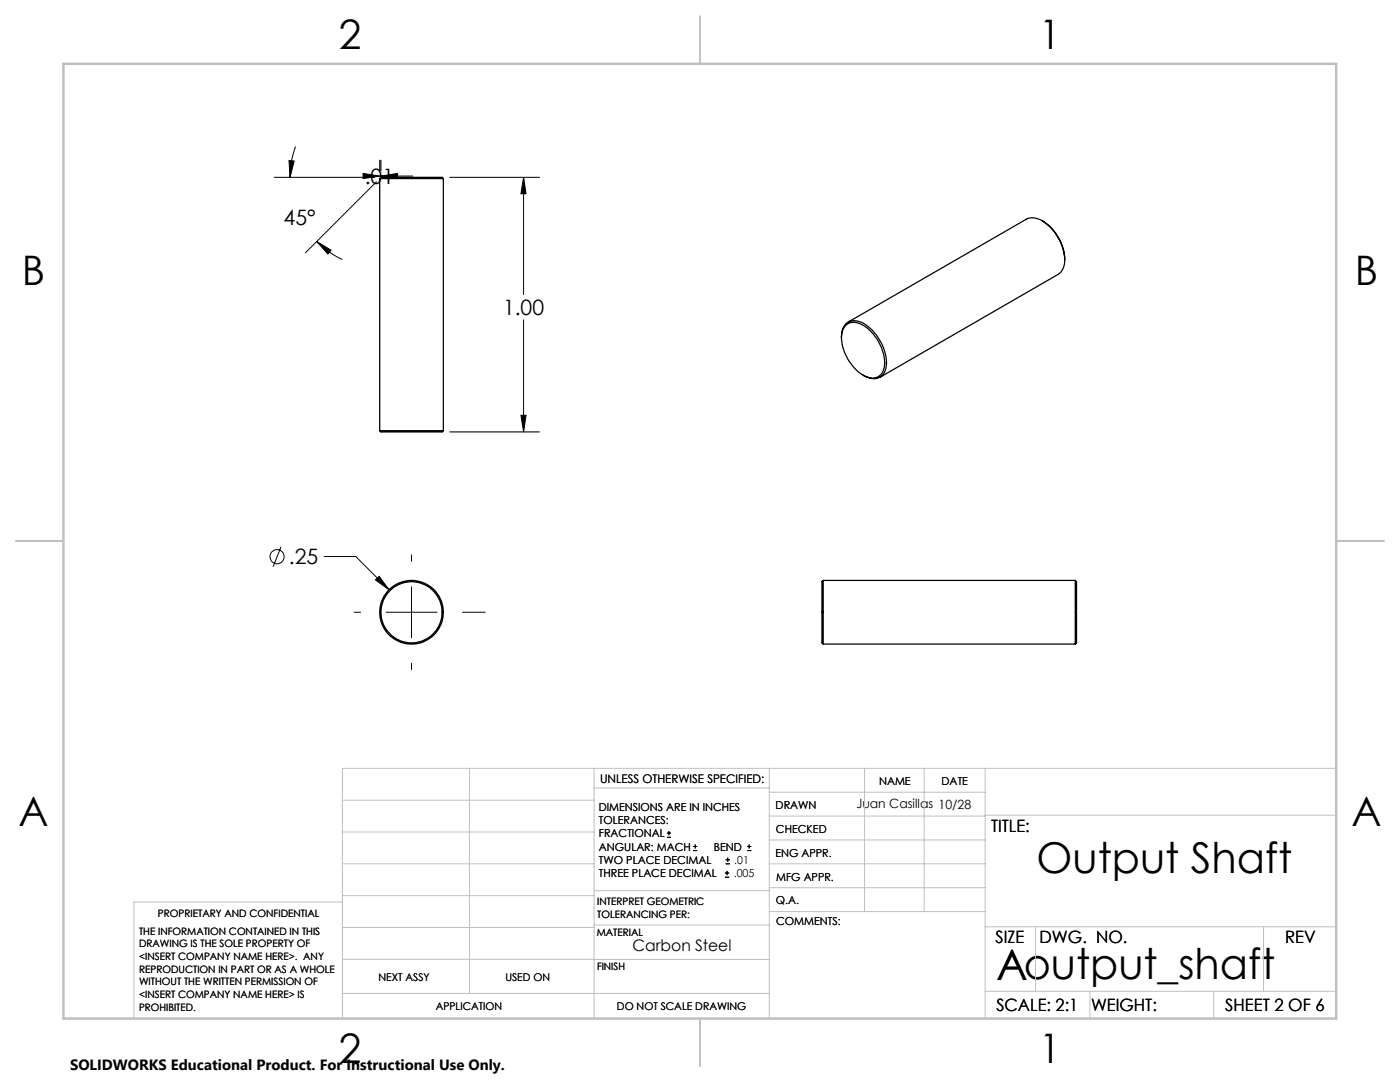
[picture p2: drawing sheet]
<svg xmlns="http://www.w3.org/2000/svg" width="279mm" height="216mm" viewBox="0 0 279 216" stroke-linecap="round" stroke-linejoin="round" font-family="sans-serif">
<g fill="none" stroke="#000" stroke-width=".25">
<path d="M75.8 35.6h12.7M75.8 35.6a1.42 1.42 0 0 1 1.4-.2h10.1a1.18 1.18 0 0 1 1.2 .2M75.8 35.6v50.3M88.5 35.6v50.3M208 44.1a9.5 9.5 0 0 1 4.5 7.7M212.5 51.8a9.6 9.6 0 0 0-5.4-8.1 2.73 2.73 0 0 0-2.3 0l-35.5 20.6M212.5 51.8a3.2 3.2 0 0 1-1.3 3l-35.6 20.5M167.9 67.4a2.89 2.89 0 0 1 2.4-3.4 6.6 6.6 0 0 1 5.1 3.6 7.3 7.3 0 0 1 1.1 6.8 2.82 2.82 0 0 1-4.2 .5M168.6 65.2a2.82 2.82 0 0 1 4-.1 9.4 9.4 0 0 1 3.9 8 2.48 2.48 0 0 1-3.9 1.9 9.1 9.1 0 0 1-4.6-8.4l.1-.6zM75.8 85.9h12.7M75.8 85.9a1.42 1.42 0 0 0 1.4 .3h10.1a1.18 1.18 0 0 0 1.2-.3M164.3 115.8v12.7"/>
<path d="M164.3 115.8a1.42 1.42 0 0 0-.3 1.4v9.9a1.69 1.69 0 0 0 .3 1.4M164.3 115.8h50.3M214.6 115.8v12.7M214.6 115.8a1.42 1.42 0 0 1 .2 1.4v9.9a1.69 1.69 0 0 1-.2 1.4M164.3 128.5h50.3"/>
<circle cx="82.1" cy="122.2" r="6.3"/>
<circle cx="82.1" cy="122.2" r="6.1"/>
</g>
<g fill="none" stroke="#000" stroke-width=".2">
<path d="M54.7 35.4h20.1M57.7 32l1 .1-.8 3.3zM59 29.2a17.9 17.9 0 0 0-1.1 6.2M72.5 34.6l3.3 .5-3.3 .5zM75.1 36.3l-14.1 14.1M75.8 35.1h.1M75.8 32v2.1M76 35.1l3.3-.5v1zM76 32v2.1M76 35.1h6.4M89.7 35.4h18M104.5 35.4l.5 3.3h-1z"/>
<path d="M104.5 35.4v23.4M63.2 48.2l2.9 1.7-.7 .8zM63.2 48.2a18.6 18.6 0 0 0 5.1 3.6M104.5 63.8v22.4M89.7 86.2h18M104 82.9h1l-.5 3.3zM56.1 109.1l-1.6 4M64.7 111.1h6.3l6.6 6.6M74.9 115.7l.8-.7 1.9 2.7zM82.1 110.7v1.3M82.1 117.1v10.1M70.7 122.2h1.3"/>
<path d="M77 122.2h10.2M82.1 132.3v1.3M92.3 122.2h4.5M133.1 167.1h.8M133.1 166.2h.8M133.5 165.8v.9M138.3 169.7h.8M138.3 168.9h.8M138.7 168.5v.8M144.7 175h.8M144.7 174.2h.8M144.8 172.4h.9"/>
<path d="M144.8 171.6h.9M145.1 173.8v.8M145.2 171.1v.9M149.1 169.7h.8M149.1 168.9h.8M149.5 168.5v.8"/>
<circle cx="55.3" cy="111.1" r="1.41"/>
</g>
<g fill="none" stroke="#c0c0c0" stroke-width=".2">
<path d="M68.3 159.7h50.3M93.7 153.3v44.9M118.6 153.3v49.9M118.6 157.2h34.9M153.5 153.3v49.9M153.5 158.1h43.1M172.5 153.3v28.6M184.4 153.3v28.6M196.6 153.3v49.9M266.7 153.3h-198.4v49.9M68.3 178.7h50.3M68.3 172.4h50.3"/>
<path d="M68.3 166h50.3M68.3 180h-41.6v23.2M118.6 177.7h35M153.5 167.6h43.1M153.5 162.8h43.1M153.5 172.4h43.1M153.5 177.1h43.1M196.6 162.7h70.1M68.3 198.2h85.2M68.3 191.4l85.2 .1M68.3 185.1h50.3M118.6 184.6h35"/>
<path d="M153.6 181.9h43M196.6 197.8h70.1M196.6 184.9h70.1M206.7 184.9v12.9M217.5 197.8v5.4M242.2 197.8v5.4M252.2 184.9v12.9"/>
</g>
<path d="M139.7 3.2v9.5M3.1 107.9h9.6M266.7 107.9h9.5M139.7 203.2v9.6" fill="none" stroke="#c0c0c0" stroke-width=".25"/>
<path d="M12.7 12.7h254v190.5h-254z" fill="none" stroke="#c0c0c0" stroke-width=".5"/>
<path d="M74.9 115.7l2.7 2-1.9-2.7zM104.5 35.4l.5 3.3h-1zM104 82.9h1l-.5 3.3zM76 35.1l3.3-.5v1zM72.5 34.6l3.3 .5-3.3 .5zM57.7 32l1 .1-.8 3.3zM63.2 48.2l2.9 1.7-.7 .8z" fill="#000"/>
<g font-size="8.5">
<text x="206.9" y="174.2">Output Shaft</text>
<text x="198.9" y="195.5">Aoutput_shaft</text>
<text x="198.9" y="195.5">A</text>
</g>
<g font-size="8.1">
<text x="67.6" y="9.7">2</text>
<text x="207.3" y="9.7">1</text>
<text x="4.4" y="57">B</text>
<text x="270.4" y="57">B</text>
<text x="3.7" y="164.9">A</text>
<text x="269.7" y="164.9">A</text>
<text x="67.6" y="212.2">2</text>
<text x="207.3" y="212.2">1</text>
</g>
<g font-size="4.2">
<text x="72.8" y="36.7">.01</text>
<text x="56.6" y="45">45°</text>
<text x="100.4" y="62.9">1.00</text>
<text x="57.6" y="112.6">.25</text>
</g>
<g font-size="3.4">
<text x="197.8" y="166">TITLE:</text>
<text x="198.7" y="188.1">SIZE</text>
<text x="207.5" y="188.1">DWG. NO.</text>
<text x="256.5" y="188.2">REV</text>
<text x="198.8" y="201.7">SCALE: 2:1</text>
<text x="217.7" y="201.8">WEIGHT:</text>
<text x="244.5" y="201.7">SHEET 2 OF 6</text>
</g>
<text font-size="3.2" x="126.3" y="189.8">Carbon Steel</text>
<text font-size="3" x="14" y="213.5">SOLIDWORKS Educational Product. For Instructional Use Only.</text>
<text font-size="2.5" x="170.9" y="161.3">Juan Casillas 10/28</text>
<text font-size="2.4" x="119.8" y="156.2">UNLESS OTHERWISE SPECIFIED:</text>
<g font-size="2.2">
<text x="119.5" y="161.8">DIMENSIONS ARE IN INCHES</text>
<text x="154.8" y="161.4">DRAWN</text>
<text x="175.4" y="156.6">NAME</text>
<text x="187.9" y="156.7">DATE</text>
<text x="119.5" y="164.4">TOLERANCES:</text>
<text x="119.5" y="167.1">FRACTIONAL</text>
<text x="154.9" y="166.3">CHECKED</text>
<text x="119.5" y="169.7">ANGULAR: MACH</text>
<text x="119.5" y="172.4">TWO PLACE DECIMAL</text>
<text x="142.5" y="169.7">BEND</text>
<text x="146.6" y="172.4">.01</text>
<text x="154.8" y="170.9">ENG APPR.</text>
<text x="119.5" y="175">THREE PLACE DECIMAL</text>
<text x="146.4" y="175">.005</text>
<text x="154.9" y="175.7">MFG APPR.</text>
<text x="154.9" y="180.4">Q.A.</text>
<text x="154.9" y="184.6">COMMENTS:</text>
</g>
<g font-size="2.1">
<text x="75.5" y="195.7">NEXT ASSY</text>
<text x="100.9" y="195.7">USED ON</text>
<text x="86.9" y="201.5">APPLICATION</text>
<text x="123.1" y="201.6">DO NOT SCALE DRAWING</text>
</g>
<g font-size="2">
<text x="31.5" y="182.9">PROPRIETARY AND CONFIDENTIAL</text>
<text x="119.2" y="180.6">INTERPRET GEOMETRIC</text>
<text x="119.2" y="183.1">TOLERANCING PER:</text>
<text x="27.8" y="186.5">THE INFORMATION CONTAINED IN THIS</text>
<text x="27.8" y="189">DRAWING IS THE SOLE PROPERTY OF</text>
<text x="27.8" y="191.6">&lt;INSERT COMPANY NAME HERE&gt;. ANY</text>
<text x="119.1" y="186.7">MATERIAL</text>
<text x="27.8" y="194.1">REPRODUCTION IN PART OR AS A WHOLE</text>
<text x="27.8" y="196.6">WITHOUT THE WRITTEN PERMISSION OF</text>
<text x="119.1" y="193.5">FINISH</text>
<text x="27.8" y="199.1">&lt;INSERT COMPANY NAME HERE&gt; IS</text>
<text x="27.8" y="201.7">PROHIBITED.</text>
</g>
</svg>
